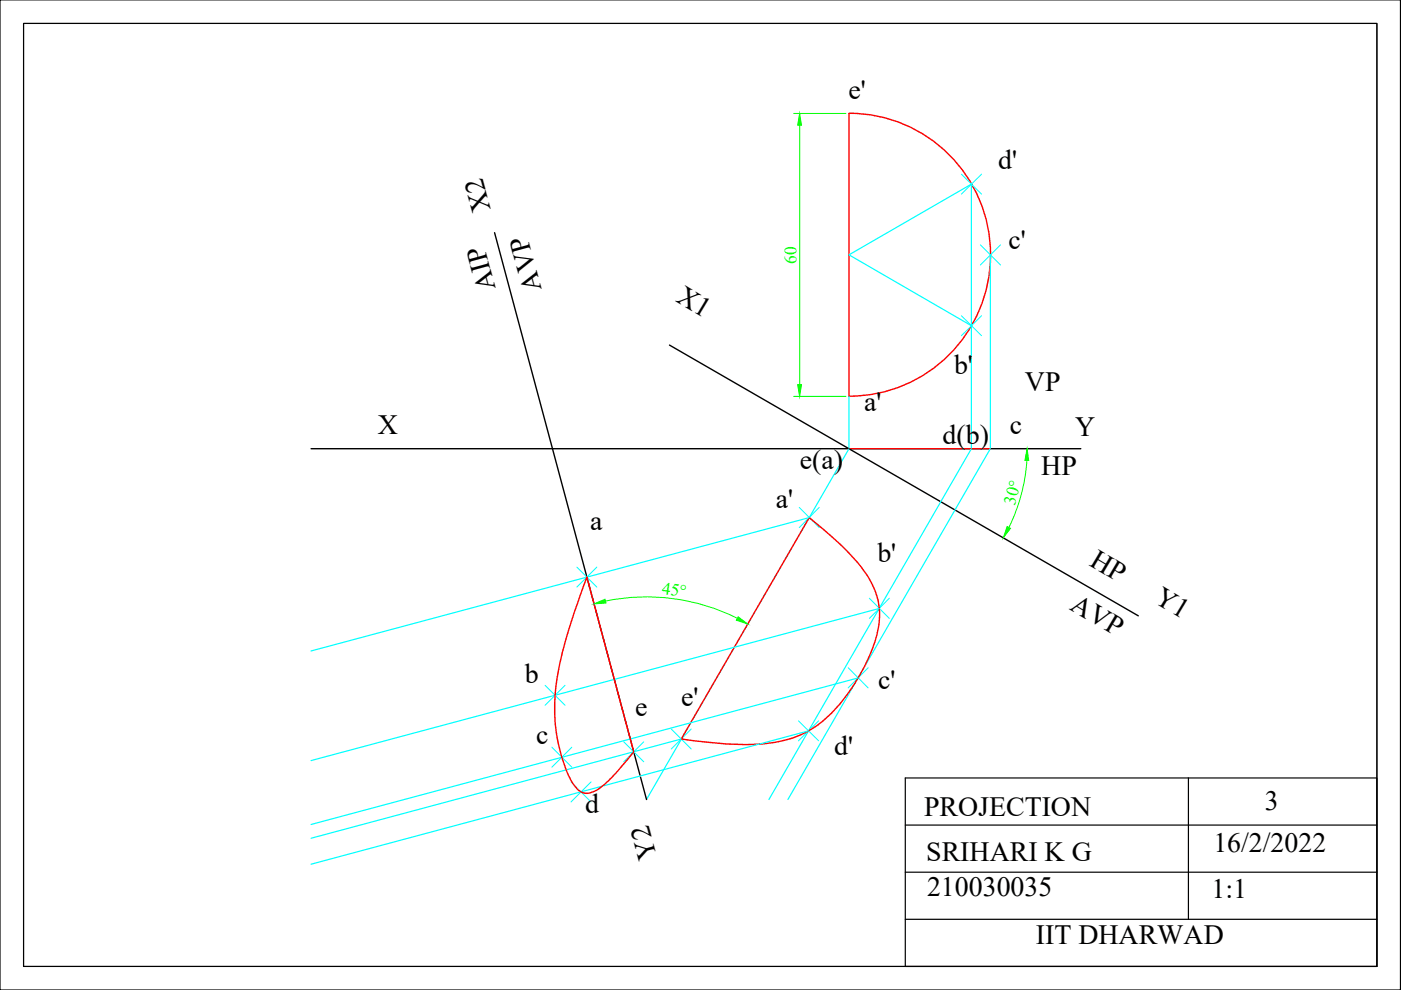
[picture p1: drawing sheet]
<svg xmlns="http://www.w3.org/2000/svg" width="297mm" height="210mm" viewBox="0 0 297 210" stroke-linecap="round" stroke-linejoin="round" font-family="sans-serif">
<!-- layer: Thick -->
<path d="M104.9 49.3l32.2 120.2M141.9 73.2l99.4 57.4M66 95.1h163.2" fill="none" stroke="#000" stroke-width=".3"/>
<path d="M180 24.1v59.9M180 24a30 30 0 0 1 30 30 30 30 0 0 1-30 30M180 95.1h30M171.6 109.7a62.4 62.4 0 0 1 11.8 11.6 15.4 15.4 0 0 1 2 15.1 39 39 0 0 1-12 17.3 22.4 22.4 0 0 1-12.7 4.1 79.6 79.6 0 0 1-16.3-1.1zM124.4 122.4l10 37-3.4 4-2.4 2.5a5.9 5.9 0 0 1-4.7 2.3l-.5-.2a7.2 7.2 0 0 1-3-4 38.3 38.3 0 0 1-1.4-24.8 136.8 136.8 0 0 1 5.4-16.8z" fill="none" stroke="#f00" stroke-width=".3"/>
<!-- layer: Thin -->
<path d="M210 54v41.1l-43 74.4M206 69.1l-26-15.1 26-15v56.1l-43 74.4M180 84v11.1l-42.9 74.4M171.6 109.7l-105.6 28.3M186.4 129l-120.4 32.3M144.4 156.7l-78.4 21M171.4 155l-105.4 28.2M181.9 143.7l-115.9 31.1" fill="none" stroke="#0ff" stroke-width=".25"/>
<g fill="none" stroke="#0ff" stroke-width=".21">
<path d="M203.8 36.9l4.3 4.3M208.1 36.9l-4.3 4.3M207.9 51.9l4.2 4.3M212.1 51.9l-4.2 4.3M203.8 66.9l4.3 4.3M208.1 66.9l-4.3 4.3M169.5 107.6l4.2 4.3M173.7 107.6l-4.2 4.3M122.3 120.2l4.2 4.3M126.5 120.2l-4.2 4.3M184.3 126.8l4.3 4.3M188.6 126.8l-4.3 4.3"/>
<path d="M115.6 145.3l4.2 4.2M117 158.4l4.2 4.3M119.8 145.3l-4.2 4.2M121.2 158.4l-4.2 4.3M132.2 157.3l4.3 4.2M136.5 157.3l-4.3 4.2M142.3 154.6l4.3 4.2M146.6 154.6l-4.3 4.2M169.3 152.8l4.3 4.3M173.6 152.8l-4.3 4.3M179.8 141.6l4.3 4.3M184.1 141.6l-4.3 4.3"/>
<path d="M121.1 165.8l4.2 4.2M125.3 165.8l-4.2 4.2"/>
</g>
<!-- layer: Dimension -->
<path d="M168.3 24.1h11.1M169.5 26.6v54.9M168.3 84h11.1M217.7 97.6a37.8 37.8 0 0 1-3.8 14.2M128.4 127.4a42.9 42.9 0 0 1 28 3.7" fill="none" stroke="#0f0" stroke-width=".21"/>
<g fill="#0f0" stroke="#0f0" stroke-width=".21">
<path d="M213.5 111.6l.7 .4-1.5 2z"/>
<path d="M217.8 95.1l.3 2.5h-.8z"/>
<path d="M169.1 81.5h.8l-.4 2.5z"/>
<path d="M169.5 24.1l.4 2.5h-.8z"/>
<path d="M156.5 130.8l2 1.5-2.4-.8z"/>
<path d="M125.9 128l2.4-.9 .2 .8z"/>
</g>
<!-- layer: 0 -->
<path d="M0 0h296.9v209.9h-296.9zM5 5h286.9v199.9h-286.9zM191.9 164.9h100v40h-100zM191.9 174.9h100M252 164.9v30M191.9 184.9h100M191.9 194.9h100" fill="none" stroke="#000" stroke-width=".25"/>
<path d="M5 5h286.9v199.9h-286.9z" fill="none" stroke="#000" stroke-width=".21"/>
<g font-size="5.9">
<text x="179.9" y="20.9">e'</text>
<text x="211.6" y="35.9">d'</text>
<text x="104.1" y="44.3" transform="rotate(-105 104.1 44.3)">X2</text>
<text x="213.8" y="52.8">c'</text>
<text x="105.1" y="61.1" transform="rotate(-105 105.1 61.1)">AIP</text>
<text x="114.9" y="61.2" transform="rotate(-105 114.9 61.2)">AVP</text>
<text x="143.1" y="63.8" transform="rotate(31 143.1 63.8)">X1</text>
<text x="202.3" y="79.2">b'</text>
<text x="217.3" y="82.9">VP</text>
<text x="183.2" y="87.2">a'</text>
<text x="80.1" y="92">X</text>
<text x="199.9" y="94.1">d(b)</text>
<text x="214.1" y="92">c</text>
<text x="228" y="92.3">Y</text>
<text x="169.6" y="99.5">e(a)</text>
<text x="220.8" y="100.8">HP</text>
<text x="164.5" y="107.8">a'</text>
<text x="125.1" y="112.4">a</text>
<text x="186" y="119.2">b'</text>
<text x="230.8" y="119.7" transform="rotate(31 230.8 119.7)">HP</text>
<text x="226.6" y="129" transform="rotate(31 226.6 129)">AVP</text>
<text x="244.5" y="127.6" transform="rotate(31 244.5 127.6)">Y1</text>
<text x="111.3" y="144.8">b</text>
<text x="144.4" y="149.7">e'</text>
<text x="186.2" y="146">c'</text>
<text x="134.7" y="151.8">e</text>
<text x="113.7" y="157.8">c</text>
<text x="176.9" y="160">d'</text>
<text x="124.1" y="172.5">d</text>
<text x="195.9" y="173.1">PROJECTION</text>
<text x="268.2" y="171.8">3</text>
<text x="139.3" y="181.6" transform="rotate(-105 139.3 181.6)">Y2</text>
<text x="196.4" y="182.5">SRIHARI K G</text>
<text x="257.3" y="180.7">16/2/2022</text>
<text x="196.6" y="190">210030035</text>
<text x="256.9" y="190.3">1:1</text>
<text x="219.6" y="200.3">IIT DHARWAD</text>
</g>
<g font-size="3.7" fill="#0f0">
<text x="168.9" y="55.9" transform="rotate(-90 168.9 55.9)">60</text>
<text x="215.2" y="107.2" transform="rotate(-75 215.2 107.2)">30°</text>
<text x="140.3" y="126" transform="rotate(8 140.3 126)">45°</text>
</g>
</svg>
